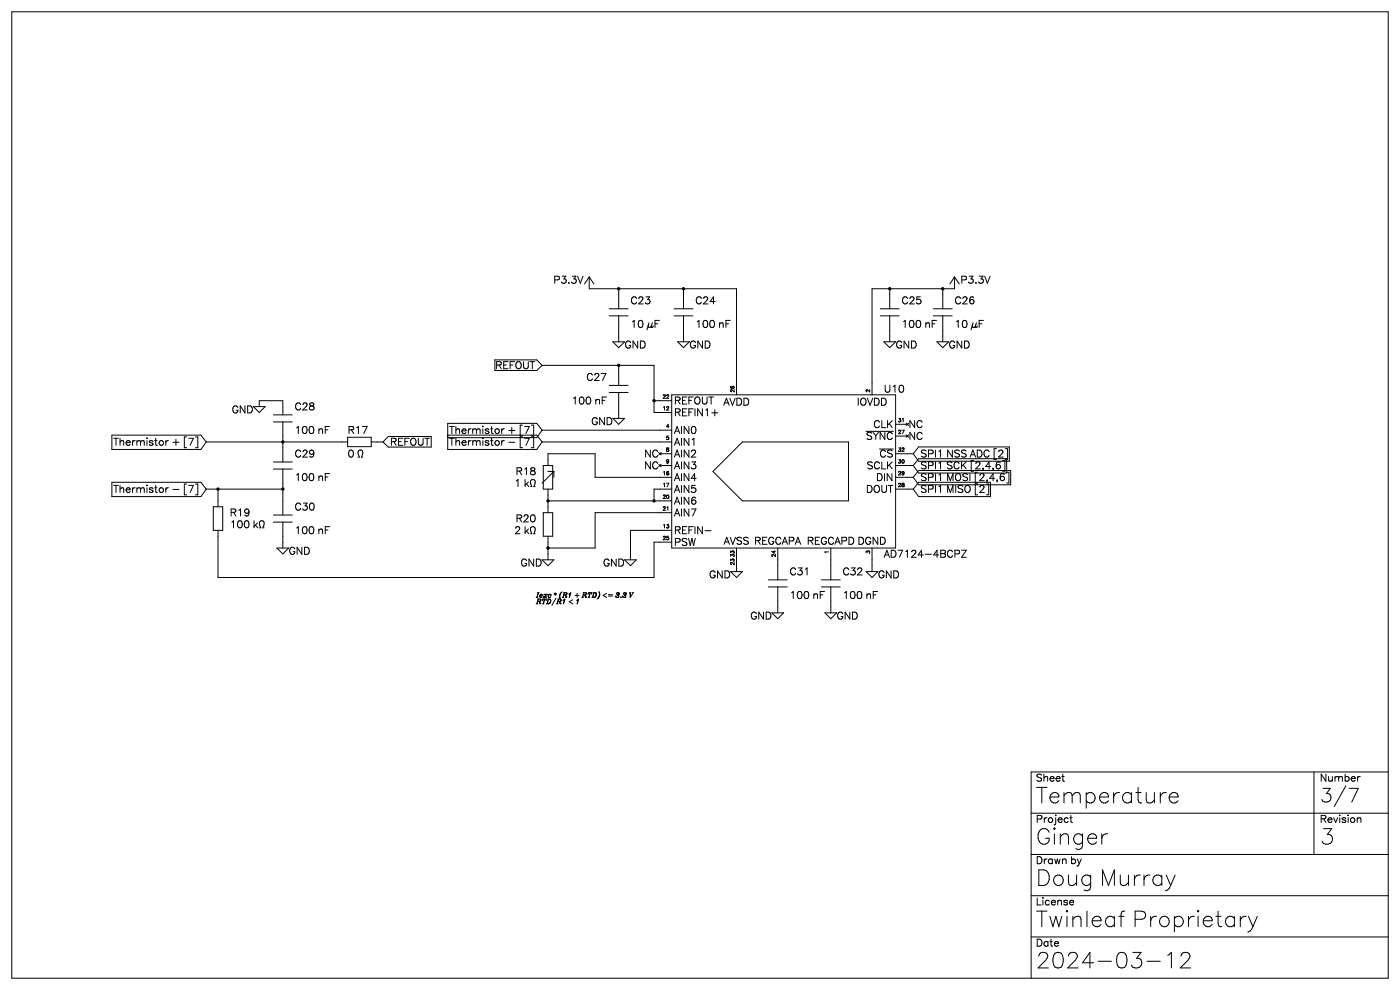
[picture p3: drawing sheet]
<svg xmlns="http://www.w3.org/2000/svg" width="297mm" height="210mm" viewBox="0 0 297 210" stroke-linecap="round" stroke-linejoin="round" font-family="sans-serif">
<g fill="none" stroke="#000" stroke-width=".21">
<path d="M2.5 2.5h292v205h-292zM125 58.8v2.4h31.2v22.6M125 58.8l-1 1.5M125 58.8l1 1.5M202.5 58.8v2.4h-17.5v22.6M202.5 58.8l-1 1.5M202.5 58.8l1 1.5M105 76.3h8.9l1.1 1.2M115 77.5h23.7v10h3.8M115 77.5l-1.1 1.1h-8.9M129.3 65.5h4M129.3 67h4"/>
<path d="M130 72.5h2.5l-1.3 1.3zM131.2 61.2v4.3M131.2 67v5.5M131.2 77.5v4.3M143 65.5h4M143 67h4M143.7 72.5h2.6l-1.3 1.3zM145 61.2v4.3M145 67v5.5M186.7 65.5h4.1M186.7 67h4.1M187.5 72.5h2.5l-1.3 1.3z"/>
<path d="M188.7 61.2v4.3M188.7 67v5.5M198 65.5h4M198 67h4M198.8 72.5h2.4l-1.2 1.3zM200 61.2v4.3M200 67v5.5M23.7 92.3h18.9l1.2 1.4-1.2 1.6h-18.9zM24.1 93h1M43.8 93.7h29.9M53.7 86.3h2.6l-1.3 1.2zM55 86.3v-1.3h5v3"/>
<path d="M58 89.5h4M58 88h4M58 98h4M58 99.5h4M60 89.5v8.5M60 99.5v9.7M73.7 92.8h5v1.9h-5zM76 97h.3a1.15 1.15 0 0 1-.1-1.5h.3a.62 .62 0 0 1 .4 1l-.2 .5h.3M78.7 93.7h2.6M81.3 93.7l1.1 1.1h9.1M91.5 92.6h-9.1l-1.1 1.1M95 92.3h18.9l1.1 1.4"/>
<path d="M95.4 90.5h1M95.4 93h1M95.9 93v1.5M115 93.7h27.5M115 91.3h27.5M115 91.3l-1.1-1.5h-18.9v5.5h18.9l1.1-1.6M115 91.3l-1.1 1.5h-18.9M115.3 98.8h1.9v5h-1.9zM116.3 98.8v-2.6h9.9v5h16.3M129.3 81.8h4M129.3 83.3h4M130 88.7h2.5l-1.3 1.3z"/>
<path d="M131.2 83.3v5.4M138.7 85h3.8M140 98.8h2.5M140 96.2h2.5M142.5 83.8h47.5v32.5h-47.5zM157.5 93.7h22.5v12.6h-22.5l-6.3-6.3zM183.7 91.5h5.8M190 98.8h3.8M190 90h2.5M190 96.2h3.8M190 92.5h2.5M193.8 96.2l1.1 1.6h19.2"/>
<path d="M193.8 98.8l1.1 1.5h18.7M213.6 97.3h-18.7l-1.1 1.5M214.1 94.8h-19.2l-1.1 1.4M214.4 99.8h-19.5l-1.1 1.4M23.7 102.3h18.9l1.2 1.5-1.2 1.5h-18.9zM24.1 103h1M24.6 103v1.5M43.8 103.8h16.2M45.3 107.5h1.9v5h-1.9zM46.2 103.8v3.7M46.2 112.5v10h92.5v-7.5h3.8M55.2 110.5h.4a.62 .62 0 0 1 .4 1l-.3 .5h.3"/>
<path d="M58 109.2h4M58 110.7h4M58.7 116.3h2.5l-1.2 1.2zM60 110.7v5.6M111.7 102.6l.5 .6M111.7 112.6l.5 .6M112.1 102.2l-.7 .7M112.1 112.2l-.7 .7M112.5 103.2h.3a1.15 1.15 0 0 1-.1-1.4l.4-.1a.62 .62 0 0 1 .4 1l-.2 .5h.2M112.5 113.2h.3a1.15 1.15 0 0 1-.1-1.4l.4-.1a.62 .62 0 0 1 .4 1l-.2 .5h.2M115 118.8h2.5l-1.2 1.2zM115.3 108.7h1.9v5h-1.9z"/>
<path d="M116.3 100h1.2M116.3 103.8v4.9M116.3 113.7v5.1M116.3 106.3h26.2M117.5 100l-2.5 2.5M117.5 100v1.2M132.5 118.8h2.5l-1.2 1.2zM142.5 112.5h-8.7v6.3M142.5 103.8h-3.8v2.5M142.5 108.7h-16.3v7.6h-9.9M156.2 116.3v4.9M165 116.3v6.7"/>
<path d="M176.2 116.3v6.7M185 116.3v4.9M190 103.8h3.8M190 101.2h3.8M193.8 101.2l1.1 1.6h19.5M193.8 103.8l1.1 1.5h15.2M210.1 102.3h-15.2l-1.1 1.5M122.7 127.3l-.3 .8M122.8 127.1l-.3 1M133.6 125.7h.2M133.7 125.7v1l.6-1M133.7 125.7l.1 .9"/>
<path d="M134.1 125.7h.3M155 121.2h2.5l-1.3 1.3zM163 123h4M163 124.5h4M163.7 130h2.6l-1.3 1.3zM165 124.5v5.5M174.3 123h4M174.3 124.5h4M175 130h2.5l-1.3 1.3zM176.2 124.5v5.5M183.7 121.2h2.6l-1.3 1.3zM218.8 172.5h75.7"/>
<path d="M278.7 163.8v17.5M286.2 167.2h1.9l-1.3 2.9M294.5 163.8h-75.7v43.7M218.8 181.3h75.7M218.8 198.7h75.7M218.8 190h75.7M248 202.5l.5-.5v3.3M250.5 202.8a.82 .82 0 0 1 .7-.8h.6a.81 .81 0 0 1 .5 1.3l-1.9 2h2.2"/>
</g>
<path d="M131.2 61.2h.1M131.2 77.5h.1M145 61.2h.1M188.7 61.2h.1M200 61.2h.1M60 93.7h.1M138.7 85h.1M46.2 103.7v.1M60 103.7v.1M116.3 106.2v.1M116.3 116.2v.1M138.7 106.2v.1" fill="none" stroke="#000" stroke-width=".75"/>
<g font-size="5.3">
<text x="219.8" y="170.4">Temperature</text>
<text x="219.8" y="179.1">Ginger</text>
<text x="280" y="179.1">3</text>
<text x="219.8" y="187.9">Doug Murray</text>
<text x="219.8" y="196.6">Twinleaf Proprietary</text>
<text x="219.8" y="205.4">2024-03-12</text>
</g>
<text font-size="4.6" x="280" y="170.2">3/7</text>
<g font-size="2.4">
<text x="117.2" y="60.1">P3.3V</text>
<text x="133.7" y="64.5">C23</text>
<text x="147.5" y="64.5">C24</text>
<text x="191.2" y="64.5">C25</text>
<text x="202.5" y="64.5">C26</text>
<text x="203.8" y="60.1">P3.3V</text>
<text x="133.7" y="69.5">10 µF</text>
<text x="147.5" y="69.5">100 nF</text>
<text x="191.2" y="69.5">100 nF</text>
<text x="202.5" y="69.5">10 µF</text>
<text x="132.5" y="73.9">GND</text>
<text x="146.2" y="73.9">GND</text>
<text x="190" y="73.9">GND</text>
<text x="201.2" y="73.9">GND</text>
<text x="103.6" y="78.3">REFOUT</text>
<text x="124.3" y="80.8">C27</text>
<text x="187.5" y="83.3">U10</text>
<text x="48.4" y="87.6">GND</text>
<text x="62.5" y="87">C28</text>
<text x="121.3" y="85.7">100 nF</text>
<text x="143" y="88.3">REFIN1+</text>
<text x="143" y="85.7">REFOUTAVDD</text>
<text x="181.2" y="86">IOVDD</text>
<text x="25.4" y="94.5">Thermistor + [7]</text>
<text x="62.5" y="92">100 nF</text>
<text x="73.7" y="92">R17</text>
<text x="82.7" y="94.5">REFOUT</text>
<text x="96.6" y="92">Thermistor + [7]</text>
<text x="97.2" y="94.5">Thermistor - [7]</text>
<text x="124.7" y="90.1">GND</text>
<text x="143" y="94.5">AIN1</text>
<text x="143" y="92">AIN0</text>
<text x="182.8" y="93.3">SYNC</text>
<text x="184.8" y="90.8">CLK</text>
<text x="192.7" y="90.8">NC</text>
<text x="192.7" y="93.3">NC</text>
<text x="62.5" y="102">100 nF</text>
<text x="62.5" y="97">C29</text>
<text x="73.7" y="97">0</text>
<text x="109.3" y="100.7">R18</text>
<text x="136.3" y="99.5">NC</text>
<text x="136.3" y="97">NC</text>
<text x="143" y="102">AIN4</text>
<text x="143" y="99.5">AIN3</text>
<text x="143" y="97">AIN2</text>
<text x="183.2" y="99.5">SCLK</text>
<text x="185.4" y="102">DIN</text>
<text x="186.2" y="97">CS</text>
<text x="195.2" y="102">SPI1 MOSI [2,4,6]</text>
<text x="195.2" y="97">SPI1 NSS ADC [2]</text>
<text x="195.2" y="99.5">SPI1 SCK [2,4,6]</text>
<text x="26" y="104.5">Thermistor - [7]</text>
<text x="107.9" y="103.3">1 k</text>
<text x="143" y="104.5">AIN5</text>
<text x="143" y="107">AIN6</text>
<text x="182.7" y="104.5">DOUT</text>
<text x="195.2" y="104.5">SPI1 MISO [2]</text>
<text x="48.8" y="112">100 k</text>
<text x="48.8" y="109.5">R19</text>
<text x="62.5" y="113.2">100 nF</text>
<text x="62.5" y="108.3">C30</text>
<text x="107.9" y="113.2">2 k</text>
<text x="109.3" y="110.8">R20</text>
<text x="143" y="113.2">REFIN-</text>
<text x="143" y="109.5">AIN7</text>
<text x="61.2" y="117.6">GND</text>
<text x="143" y="115.7">PSW</text>
<text x="153" y="115.5">AVSSREGCAPAREGCAPDDGND</text>
<text x="187.5" y="118.3">AD7124-4BCPZ</text>
<text x="109.7" y="120.1">GND</text>
<text x="127.2" y="120.1">GND</text>
<text x="149.7" y="122.6">GND</text>
<text x="167.5" y="122">C31</text>
<text x="178.7" y="122">C32</text>
<text x="186.3" y="122.6">GND</text>
<text x="158.4" y="131.4">GND</text>
<text x="167.5" y="127">100 nF</text>
<text x="177.5" y="131.4">GND</text>
<text x="178.7" y="127">100 nF</text>
<text x="219.8" y="165.8">Sheet</text>
<text x="280" y="165.8">Number</text>
<text x="219.8" y="174.5">Project</text>
<text x="280" y="174.5">Revision</text>
<text x="219.8" y="183.2">Drawn by</text>
<text x="219.8" y="192">License</text>
<text x="219.8" y="200.7">Date</text>
</g>
<g font-size="1.6">
<text x="113.8" y="126.7">Iexc * (R1 + RTD) &lt;= 3.3 V</text>
<text x="113.8" y="128.1">RTD/R1 &lt; 1</text>
</g>
<g font-size="1.2">
<text x="155.8" y="83.2" transform="rotate(-90 155.8 83.2)">26</text>
<text x="184.5" y="83.2" transform="rotate(-90 184.5 83.2)">2</text>
<text x="140.7" y="87">12</text>
<text x="140.7" y="84.5">22</text>
<text x="190.5" y="89.5">31</text>
<text x="141.3" y="93.2">5</text>
<text x="141.3" y="90.7">4</text>
<text x="141.3" y="95.7">8</text>
<text x="190.5" y="92">27</text>
<text x="190.5" y="95.7">32</text>
<text x="140.7" y="100.7">16</text>
<text x="141.3" y="98.2">9</text>
<text x="190.5" y="98.2">30</text>
<text x="190.5" y="100.7">29</text>
<text x="140.7" y="103.2">17</text>
<text x="140.7" y="105.7">20</text>
<text x="190.5" y="103.2">28</text>
<text x="140.7" y="112">13</text>
<text x="140.7" y="108.2">21</text>
<text x="140.7" y="114.5">25</text>
<text x="155.8" y="119.8" transform="rotate(-90 155.8 119.8)">23 33</text>
<text x="164.5" y="118.1" transform="rotate(-90 164.5 118.1)">24</text>
<text x="175.7" y="117.4" transform="rotate(-90 175.7 117.4)">1</text>
<text x="184.5" y="117.4" transform="rotate(-90 184.5 117.4)">3</text>
</g>
</svg>
